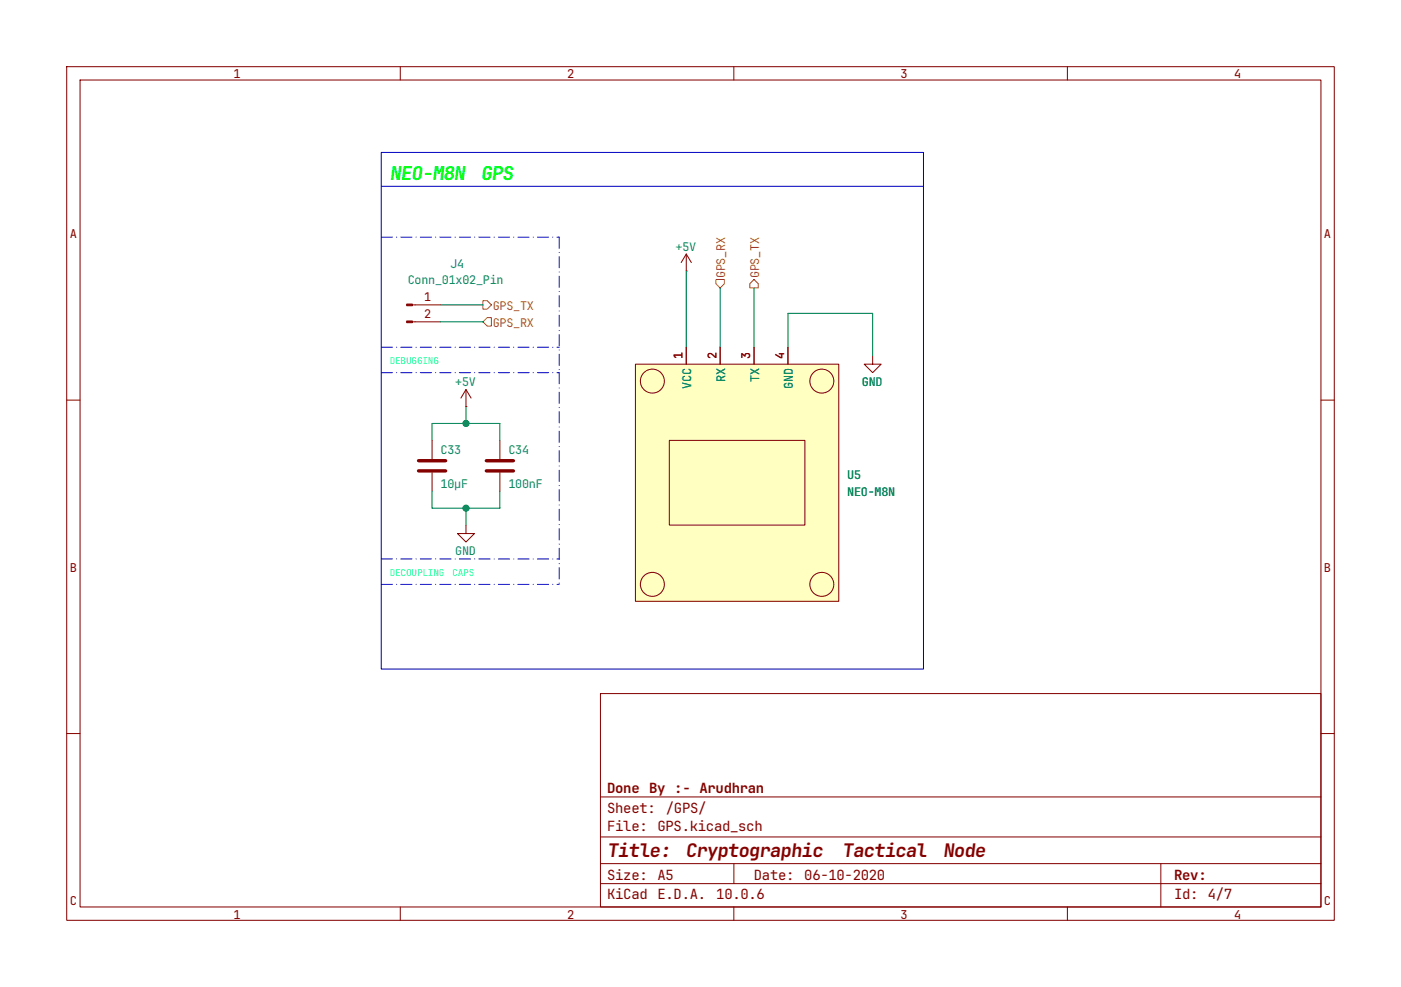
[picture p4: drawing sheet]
(kicad_sch
 (version 20260306)
 (generator "eeschema")
 (generator_version "10.0")
 (paper "A5")
 (title_block
  (title "Cryptographic Tactical Node")
  (date "06-10-2020")
  (company "Done By :- Arudhran"))
 (lib_symbols
  (symbol "Connector:Conn_01x02_Pin"
   (pin_names
    (offset 1.016) (hide yes)) (exclude_from_sim no) (in_bom yes) (on_board yes)
   (in_pos_files yes)
   (duplicate_pin_numbers_are_jumpers no)
   (property "Reference" "J" (at 0 2.54 0) (show_name no) (do_not_autoplace no) (effects (font (size 1.27 1.27))))
   (property "Value" "Conn_01x02_Pin" (at 0 -5.08 0) (show_name no) (do_not_autoplace no) (effects (font (size 1.27 1.27))))
   (property "Footprint" "" (at 0 0 0) (show_name no) (do_not_autoplace no) (hide yes) (effects (font (size 1.27 1.27))))
   (property "Datasheet" "" (at 0 0 0) (show_name no) (do_not_autoplace no) (hide yes) (effects (font (size 1.27 1.27))))
   (property "Description" "Generic connector, single row, 01x02, script generated" (at 0 0 0) (show_name no) (do_not_autoplace no) (hide yes) (effects (font (size 1.27 1.27))))
   (property "ki_locked" "" (at 0 0 0) (show_name no) (do_not_autoplace no) (effects (font (size 1.27 1.27))))
   (symbol "Conn_01x02_Pin_1_1"
    (rectangle (start 0.8636 0.127) (end 0 -0.127) (stroke (width 0.1524) (type default)) (fill (type outline)))
    (rectangle (start 0.8636 -2.413) (end 0 -2.667) (stroke (width 0.1524) (type default)) (fill (type outline)))
    (polyline (pts (xy 1.27 0) (xy 0.8636 0)) (stroke (width 0.1524) (type default)) (fill (type none)))
    (polyline (pts (xy 1.27 -2.54) (xy 0.8636 -2.54)) (stroke (width 0.1524) (type default)) (fill (type none)))
    (pin passive line (at 5.08 0 180) (length 3.81) (name "Pin_1" (effects (font (size 1.27 1.27)))) (number "1" (effects (font (size 1.27 1.27)))))
    (pin passive line (at 5.08 -2.54 180) (length 3.81) (name "Pin_2" (effects (font (size 1.27 1.27)))) (number "2" (effects (font (size 1.27 1.27))))))
   (embedded_fonts no))
  (symbol "Device:C"
   (pin_numbers (hide yes))
   (pin_names
    (offset 0.254)) (exclude_from_sim no) (in_bom yes) (on_board yes)
   (in_pos_files yes)
   (duplicate_pin_numbers_are_jumpers no)
   (property "Reference" "C" (at 0.635 2.54 0) (show_name no) (do_not_autoplace no) (effects (font (size 1.27 1.27)) (justify left)))
   (property "Value" "C" (at 0.635 -2.54 0) (show_name no) (do_not_autoplace no) (effects (font (size 1.27 1.27)) (justify left)))
   (property "Footprint" "" (at 0.9652 -3.81 0) (show_name no) (do_not_autoplace no) (hide yes) (effects (font (size 1.27 1.27))))
   (property "Datasheet" "" (at 0 0 0) (show_name no) (do_not_autoplace no) (hide yes) (effects (font (size 1.27 1.27))))
   (property "Description" "Unpolarized capacitor" (at 0 0 0) (show_name no) (do_not_autoplace no) (hide yes) (effects (font (size 1.27 1.27))))
   (symbol "C_0_1"
    (polyline (pts (xy -2.032 0.762) (xy 2.032 0.762)) (stroke (width 0.508) (type default)) (fill (type none)))
    (polyline (pts (xy -2.032 -0.762) (xy 2.032 -0.762)) (stroke (width 0.508) (type default)) (fill (type none))))
   (symbol "C_1_1"
    (pin passive line (at 0 3.81 270) (length 2.794) (name "" (effects (font (size 1.27 1.27)))) (number "1" (effects (font (size 1.27 1.27)))))
    (pin passive line (at 0 -3.81 90) (length 2.794) (name "" (effects (font (size 1.27 1.27)))) (number "2" (effects (font (size 1.27 1.27))))))
   (embedded_fonts no))
  (symbol "NEO_M8N:NEO_M8N" (exclude_from_sim no) (in_bom yes) (on_board yes)
   (in_pos_files yes)
   (duplicate_pin_numbers_are_jumpers no)
   (property "Reference" "U" (at -13.97 19.05 0) (show_name no) (do_not_autoplace no) (effects (font (size 1.27 1.27))))
   (property "Value" "NEO-M8N" (at 0 -19.05 0) (show_name no) (do_not_autoplace no) (effects (font (size 1.27 1.27))))
   (property "Footprint" "NEO_M8N:NEO_M8N" (at 0 -21.59 0) (show_name no) (do_not_autoplace no) (hide yes) (effects (font (size 1.27 1.27))))
   (property "Datasheet" "" (at 0 0 0) (show_name no) (do_not_autoplace no) (hide yes) (effects (font (size 1.27 1.27))))
   (property "Description" "" (at 0 0 0) (show_name no) (do_not_autoplace no) (hide yes) (effects (font (size 1.27 1.27))))
   (symbol "NEO_M8N_0_1"
    (rectangle (start -15.24 17.78) (end 15.24 -17.78) (stroke (width 0) (type default)) (fill (type background))))
   (symbol "NEO_M8N_1_1"
    (circle (center -12.7 15.24) (radius 1.7961) (stroke (width 0) (type default)) (fill (type none)))
    (circle (center -12.7 -15.24) (radius 1.7961) (stroke (width 0) (type default)) (fill (type none)))
    (rectangle (start -10.16 6.35) (end 10.16 -6.35) (stroke (width 0) (type default)) (fill (type none)))
    (circle (center 12.7 15.24) (radius 1.7961) (stroke (width 0) (type default)) (fill (type none)))
    (circle (center 12.7 -15.24) (radius 1.7961) (stroke (width 0) (type default)) (fill (type none)))
    (pin power_in line (at -7.62 20.32 270) (length 2.54) (name "VCC" (effects (font (size 1.27 1.27)))) (number "1" (effects (font (size 1.27 1.27)))))
    (pin input line (at -2.54 20.32 270) (length 2.54) (name "RX" (effects (font (size 1.27 1.27)))) (number "2" (effects (font (size 1.27 1.27)))))
    (pin input line (at 2.54 20.32 270) (length 2.54) (name "TX" (effects (font (size 1.27 1.27)))) (number "3" (effects (font (size 1.27 1.27)))))
    (pin power_in line (at 7.62 20.32 270) (length 2.54) (name "GND" (effects (font (size 1.27 1.27)))) (number "4" (effects (font (size 1.27 1.27))))))
   (embedded_fonts no))
  (symbol "PCM_SparkFun-PowerSymbol:GND"
   (power global)
   (pin_names
    (offset 0)) (exclude_from_sim no) (in_bom yes) (on_board yes)
   (in_pos_files yes)
   (duplicate_pin_numbers_are_jumpers no)
   (property "Reference" "#PWR" (at 0 -6.35 0) (show_name no) (do_not_autoplace no) (hide yes) (effects (font (size 1.27 1.27))))
   (property "Value" "GND" (at 0 -3.81 0) (show_name no) (do_not_autoplace yes) (effects (font (size 1.27 1.27))))
   (property "Footprint" "" (at 0 0 0) (show_name no) (do_not_autoplace no) (hide yes) (effects (font (size 1.27 1.27))))
   (property "Datasheet" "" (at 0 0 0) (show_name no) (do_not_autoplace no) (hide yes) (effects (font (size 1.27 1.27))))
   (property "Description" "Power symbol creates a global label with name \"GND\" , ground" (at 0 -8.89 0) (show_name no) (do_not_autoplace no) (hide yes) (effects (font (size 1.27 1.27))))
   (symbol "GND_0_1"
    (polyline (pts (xy 0 0) (xy 0 -1.27) (xy 1.27 -1.27) (xy 0 -2.54) (xy -1.27 -1.27) (xy 0 -1.27)) (stroke (width 0) (type default)) (fill (type none))))
   (symbol "GND_1_1"
    (pin power_in line (at 0 0 270) (length 0) (hide yes) (name "GND" (effects (font (size 1.27 1.27)))) (number "1" (effects (font (size 1.27 1.27))))))
   (embedded_fonts no))
  (symbol "power:+5V"
   (power global)
   (pin_numbers (hide yes))
   (pin_names
    (offset 0) (hide yes)) (exclude_from_sim no) (in_bom yes) (on_board yes)
   (in_pos_files yes)
   (duplicate_pin_numbers_are_jumpers no)
   (property "Reference" "#PWR" (at 0 -3.81 0) (show_name no) (do_not_autoplace no) (hide yes) (effects (font (size 1.27 1.27))))
   (property "Value" "+5V" (at 0 3.556 0) (show_name no) (do_not_autoplace no) (effects (font (size 1.27 1.27))))
   (property "Footprint" "" (at 0 0 0) (show_name no) (do_not_autoplace no) (hide yes) (effects (font (size 1.27 1.27))))
   (property "Datasheet" "" (at 0 0 0) (show_name no) (do_not_autoplace no) (hide yes) (effects (font (size 1.27 1.27))))
   (property "Description" "Power symbol creates a global label with name \"+5V\"" (at 0 0 0) (show_name no) (do_not_autoplace no) (hide yes) (effects (font (size 1.27 1.27))))
   (symbol "+5V_0_1"
    (polyline (pts (xy -0.762 1.27) (xy 0 2.54)) (stroke (width 0) (type default)) (fill (type none)))
    (polyline (pts (xy 0 2.54) (xy 0.762 1.27)) (stroke (width 0) (type default)) (fill (type none)))
    (polyline (pts (xy 0 0) (xy 0 2.54)) (stroke (width 0) (type default)) (fill (type none))))
   (symbol "+5V_1_1"
    (pin power_in line (at 0 0 90) (length 0) (name "" (effects (font (size 1.27 1.27)))) (number "1" (effects (font (size 1.27 1.27))))))
   (embedded_fonts no)))
 (rectangle
  (start 57.15 22.86)
  (end 138.43 100.33)
  (stroke (width 0) (type default))
  (fill (type none)))
 (text "NEO-M8N GPS"
  (exclude_from_sim no)
  (at 58.42 26.67 0)
  (effects (font (size 2.032 2.032) (thickness 0.6)
    (bold yes)
    (italic yes) (color 0 255 0 1)) (justify left)))
 (text "DEBUGGING"
  (exclude_from_sim no)
  (at 58.42 54.61 0)
  (effects (font (size 1.016 1.016) (thickness 0.127) (color 0 255 255 1)) (justify left)))
 (text "DECOUPLING CAPS"
  (exclude_from_sim no)
  (at 58.42 86.36 0)
  (effects (font (size 1.016 1.016) (thickness 0.127) (color 0 255 255 1)) (justify left)))
 (junction
  (at 69.85 63.5)
  (diameter 0)
  (color 0 0 0 0))
 (junction
  (at 69.85 76.2)
  (diameter 0)
  (color 0 0 0 0))
 (polyline
  (pts (xy 57.15 35.56) (xy 83.82 35.56))
  (stroke (width 0) (type dash_dot)))
 (wire
  (pts (xy 74.93 73.66) (xy 74.93 76.2))
  (stroke (width 0) (type default)))
 (wire
  (pts (xy 69.85 60.96) (xy 69.85 63.5))
  (stroke (width 0) (type default)))
 (wire
  (pts (xy 107.95 43.18) (xy 107.95 52.07))
  (stroke (width 0) (type default)))
 (polyline
  (pts (xy 57.15 83.82) (xy 83.82 83.82))
  (stroke (width 0) (type dash_dot)))
 (wire
  (pts (xy 69.85 76.2) (xy 64.77 76.2))
  (stroke (width 0) (type default)))
 (polyline
  (pts (xy 57.15 52.07) (xy 83.82 52.07))
  (stroke (width 0) (type dash_dot)))
 (polyline
  (pts (xy 57.15 55.88) (xy 83.82 55.88))
  (stroke (width 0) (type dash_dot)))
 (wire
  (pts (xy 72.39 45.72) (xy 66.04 45.72))
  (stroke (width 0) (type default)))
 (polyline
  (pts (xy 57.15 27.94) (xy 138.43 27.94))
  (stroke (width 0) (type default)))
 (wire
  (pts (xy 118.11 46.99) (xy 130.81 46.99))
  (stroke (width 0) (type default)))
 (wire
  (pts (xy 102.87 40.64) (xy 102.87 52.07))
  (stroke (width 0) (type default)))
 (polyline
  (pts (xy 83.82 35.56) (xy 83.82 55.88))
  (stroke (width 0) (type dash_dot)))
 (wire
  (pts (xy 69.85 63.5) (xy 74.93 63.5))
  (stroke (width 0) (type default)))
 (wire
  (pts (xy 74.93 76.2) (xy 69.85 76.2))
  (stroke (width 0) (type default)))
 (wire
  (pts (xy 74.93 66.04) (xy 74.93 63.5))
  (stroke (width 0) (type default)))
 (wire
  (pts (xy 113.03 43.18) (xy 113.03 52.07))
  (stroke (width 0) (type default)))
 (wire
  (pts (xy 130.81 46.99) (xy 130.81 53.34))
  (stroke (width 0) (type default)))
 (wire
  (pts (xy 64.77 63.5) (xy 69.85 63.5))
  (stroke (width 0) (type default)))
 (polyline
  (pts (xy 83.82 55.88) (xy 83.82 87.63))
  (stroke (width 0) (type dash_dot)))
 (polyline
  (pts (xy 57.15 87.63) (xy 83.82 87.63))
  (stroke (width 0) (type dash_dot)))
 (wire
  (pts (xy 72.39 48.26) (xy 66.04 48.26))
  (stroke (width 0) (type default)))
 (wire
  (pts (xy 64.77 73.66) (xy 64.77 76.2))
  (stroke (width 0) (type default)))
 (wire
  (pts (xy 64.77 66.04) (xy 64.77 63.5))
  (stroke (width 0) (type default)))
 (wire
  (pts (xy 69.85 76.2) (xy 69.85 78.74))
  (stroke (width 0) (type default)))
 (wire
  (pts (xy 118.11 52.07) (xy 118.11 46.99))
  (stroke (width 0) (type default)))
 (hierarchical_label "GPS_TX"
  (shape output)
  (at 72.39 45.72 0)
  (effects (font (size 1.27 1.27)) (justify left)))
 (hierarchical_label "GPS_RX"
  (shape input)
  (at 72.39 48.26 0)
  (effects (font (size 1.27 1.27)) (justify left)))
 (hierarchical_label "GPS_RX"
  (shape input)
  (at 107.95 43.18 90)
  (effects (font (size 1.27 1.27)) (justify left)))
 (hierarchical_label "GPS_TX"
  (shape output)
  (at 113.03 43.18 90)
  (effects (font (size 1.27 1.27)) (justify left)))
 (symbol
  (lib_id "Device:C")
  (at 64.77 69.85 0)
  (unit 1)
  (body_style 1)
  (exclude_from_sim no)
  (in_bom yes)
  (on_board yes)
  (in_pos_files yes)
  (dnp no)
  (property "Reference" "C33" (at 66.04 67.31 0) (show_name no) (do_not_autoplace no) (effects (font (size 1.27 1.27)) (justify left)))
  (property "Value" "10μF" (at 66.04 72.39 0) (show_name no) (do_not_autoplace no) (effects (font (size 1.27 1.27)) (justify left)))
  (property "Footprint" "Capacitor_SMD:C_1206_3216Metric_Pad1.33x1.80mm_HandSolder" (at 65.7352 73.66 0) (hide yes) (show_name no) (do_not_autoplace no) (effects (font (size 1.27 1.27))))
  (property "Datasheet" "" (at 64.77 69.85 0) (hide yes) (show_name no) (do_not_autoplace no) (effects (font (size 1.27 1.27))))
  (property "Description" "Unpolarized capacitor" (at 64.77 69.85 0) (hide yes) (show_name no) (do_not_autoplace no) (effects (font (size 1.27 1.27))))
  (pin "2")
  (pin "1"))
 (symbol
  (lib_id "PCM_SparkFun-PowerSymbol:GND")
  (at 69.85 78.74 0)
  (unit 1)
  (body_style 1)
  (exclude_from_sim no)
  (in_bom yes)
  (on_board yes)
  (in_pos_files yes)
  (dnp no)
  (fields_autoplaced yes)
  (property "Reference" "#PWR072" (at 69.85 85.09 0) (hide yes) (show_name no) (do_not_autoplace no) (effects (font (size 1.27 1.27))))
  (property "Value" "GND" (at 69.85 82.55 0) (show_name no) (do_not_autoplace yes) (effects (font (size 1.27 1.27))))
  (property "Footprint" "" (at 69.85 78.74 0) (hide yes) (show_name no) (do_not_autoplace no) (effects (font (size 1.27 1.27))))
  (property "Datasheet" "" (at 69.85 78.74 0) (hide yes) (show_name no) (do_not_autoplace no) (effects (font (size 1.27 1.27))))
  (property "Description" "Power symbol creates a global label with name \"GND\" , ground" (at 69.85 87.63 0) (hide yes) (show_name no) (do_not_autoplace no) (effects (font (size 1.27 1.27))))
  (pin "1"))
 (symbol
  (lib_id "Device:C")
  (at 74.93 69.85 0)
  (unit 1)
  (body_style 1)
  (exclude_from_sim no)
  (in_bom yes)
  (on_board yes)
  (in_pos_files yes)
  (dnp no)
  (property "Reference" "C34" (at 76.2 67.31 0) (show_name no) (do_not_autoplace no) (effects (font (size 1.27 1.27)) (justify left)))
  (property "Value" "100nF" (at 76.2 72.39 0) (show_name no) (do_not_autoplace no) (effects (font (size 1.27 1.27)) (justify left)))
  (property "Footprint" "Capacitor_SMD:C_0603_1608Metric_Pad1.08x0.95mm_HandSolder" (at 75.8952 73.66 0) (hide yes) (show_name no) (do_not_autoplace no) (effects (font (size 1.27 1.27))))
  (property "Datasheet" "" (at 74.93 69.85 0) (hide yes) (show_name no) (do_not_autoplace no) (effects (font (size 1.27 1.27))))
  (property "Description" "Unpolarized capacitor" (at 74.93 69.85 0) (hide yes) (show_name no) (do_not_autoplace no) (effects (font (size 1.27 1.27))))
  (pin "2")
  (pin "1"))
 (symbol
  (lib_id "power:+5V")
  (at 69.85 60.96 0)
  (unit 1)
  (body_style 1)
  (exclude_from_sim no)
  (in_bom yes)
  (on_board yes)
  (in_pos_files yes)
  (dnp no)
  (property "Reference" "#PWR071" (at 69.85 64.77 0) (hide yes) (show_name no) (do_not_autoplace no) (effects (font (size 1.27 1.27))))
  (property "Value" "+5V" (at 69.85 57.15 0) (show_name no) (do_not_autoplace no) (effects (font (size 1.27 1.27))))
  (property "Footprint" "" (at 69.85 60.96 0) (hide yes) (show_name no) (do_not_autoplace no) (effects (font (size 1.27 1.27))))
  (property "Datasheet" "" (at 69.85 60.96 0) (hide yes) (show_name no) (do_not_autoplace no) (effects (font (size 1.27 1.27))))
  (property "Description" "Power symbol creates a global label with name \"+5V\"" (at 69.85 60.96 0) (hide yes) (show_name no) (do_not_autoplace no) (effects (font (size 1.27 1.27))))
  (pin "1"))
 (symbol
  (lib_id "PCM_SparkFun-PowerSymbol:GND")
  (at 130.81 53.34 0)
  (unit 1)
  (body_style 1)
  (exclude_from_sim no)
  (in_bom yes)
  (on_board yes)
  (in_pos_files yes)
  (dnp no)
  (fields_autoplaced yes)
  (property "Reference" "#PWR074" (at 130.81 59.69 0) (hide yes) (show_name no) (do_not_autoplace no) (effects (font (size 1.27 1.27))))
  (property "Value" "GND" (at 130.81 57.15 0) (show_name no) (do_not_autoplace yes) (effects (font (size 1.27 1.27))))
  (property "Footprint" "" (at 130.81 53.34 0) (hide yes) (show_name no) (do_not_autoplace no) (effects (font (size 1.27 1.27))))
  (property "Datasheet" "" (at 130.81 53.34 0) (hide yes) (show_name no) (do_not_autoplace no) (effects (font (size 1.27 1.27))))
  (property "Description" "Power symbol creates a global label with name \"GND\" , ground" (at 130.81 62.23 0) (hide yes) (show_name no) (do_not_autoplace no) (effects (font (size 1.27 1.27))))
  (pin "1"))
 (symbol
  (lib_id "NEO_M8N:NEO_M8N")
  (at 110.49 72.39 0)
  (unit 1)
  (body_style 1)
  (exclude_from_sim no)
  (in_bom yes)
  (on_board yes)
  (in_pos_files yes)
  (dnp no)
  (fields_autoplaced yes)
  (property "Reference" "U5" (at 127 71.12 0) (show_name no) (do_not_autoplace no) (effects (font (size 1.27 1.27)) (justify left)))
  (property "Value" "NEO-M8N" (at 127 73.66 0) (show_name no) (do_not_autoplace no) (effects (font (size 1.27 1.27)) (justify left)))
  (property "Footprint" "NEO_M8N:NEO_M8N" (at 110.49 93.98 0) (hide yes) (show_name no) (do_not_autoplace no) (effects (font (size 1.27 1.27))))
  (property "Datasheet" "" (at 110.49 72.39 0) (hide yes) (show_name no) (do_not_autoplace no) (effects (font (size 1.27 1.27))))
  (property "Description" "" (at 110.49 72.39 0) (hide yes) (show_name no) (do_not_autoplace no) (effects (font (size 1.27 1.27))))
  (pin "3")
  (pin "4")
  (pin "1")
  (pin "2"))
 (symbol
  (lib_id "power:+5V")
  (at 102.87 40.64 0)
  (unit 1)
  (body_style 1)
  (exclude_from_sim no)
  (in_bom yes)
  (on_board yes)
  (in_pos_files yes)
  (dnp no)
  (property "Reference" "#PWR073" (at 102.87 44.45 0) (hide yes) (show_name no) (do_not_autoplace no) (effects (font (size 1.27 1.27))))
  (property "Value" "+5V" (at 102.87 36.83 0) (show_name no) (do_not_autoplace no) (effects (font (size 1.27 1.27))))
  (property "Footprint" "" (at 102.87 40.64 0) (hide yes) (show_name no) (do_not_autoplace no) (effects (font (size 1.27 1.27))))
  (property "Datasheet" "" (at 102.87 40.64 0) (hide yes) (show_name no) (do_not_autoplace no) (effects (font (size 1.27 1.27))))
  (property "Description" "Power symbol creates a global label with name \"+5V\"" (at 102.87 40.64 0) (hide yes) (show_name no) (do_not_autoplace no) (effects (font (size 1.27 1.27))))
  (pin "1"))
 (symbol
  (lib_id "Connector:Conn_01x02_Pin")
  (at 60.96 45.72 0)
  (unit 1)
  (body_style 1)
  (exclude_from_sim no)
  (in_bom yes)
  (on_board yes)
  (in_pos_files yes)
  (dnp no)
  (property "Reference" "J4" (at 68.58 39.37 0) (show_name no) (do_not_autoplace no) (effects (font (size 1.27 1.27))))
  (property "Value" "Conn_01x02_Pin" (at 68.58 41.91 0) (show_name no) (do_not_autoplace no) (effects (font (size 1.27 1.27))))
  (property "Footprint" "Connector_PinHeader_2.54mm:PinHeader_1x02_P2.54mm_Vertical" (at 60.96 45.72 0) (hide yes) (show_name no) (do_not_autoplace no) (effects (font (size 1.27 1.27))))
  (property "Datasheet" "" (at 60.96 45.72 0) (hide yes) (show_name no) (do_not_autoplace no) (effects (font (size 1.27 1.27))))
  (property "Description" "Generic connector, single row, 01x02, script generated" (at 60.96 45.72 0) (hide yes) (show_name no) (do_not_autoplace no) (effects (font (size 1.27 1.27))))
  (pin "1")
  (pin "2")))
